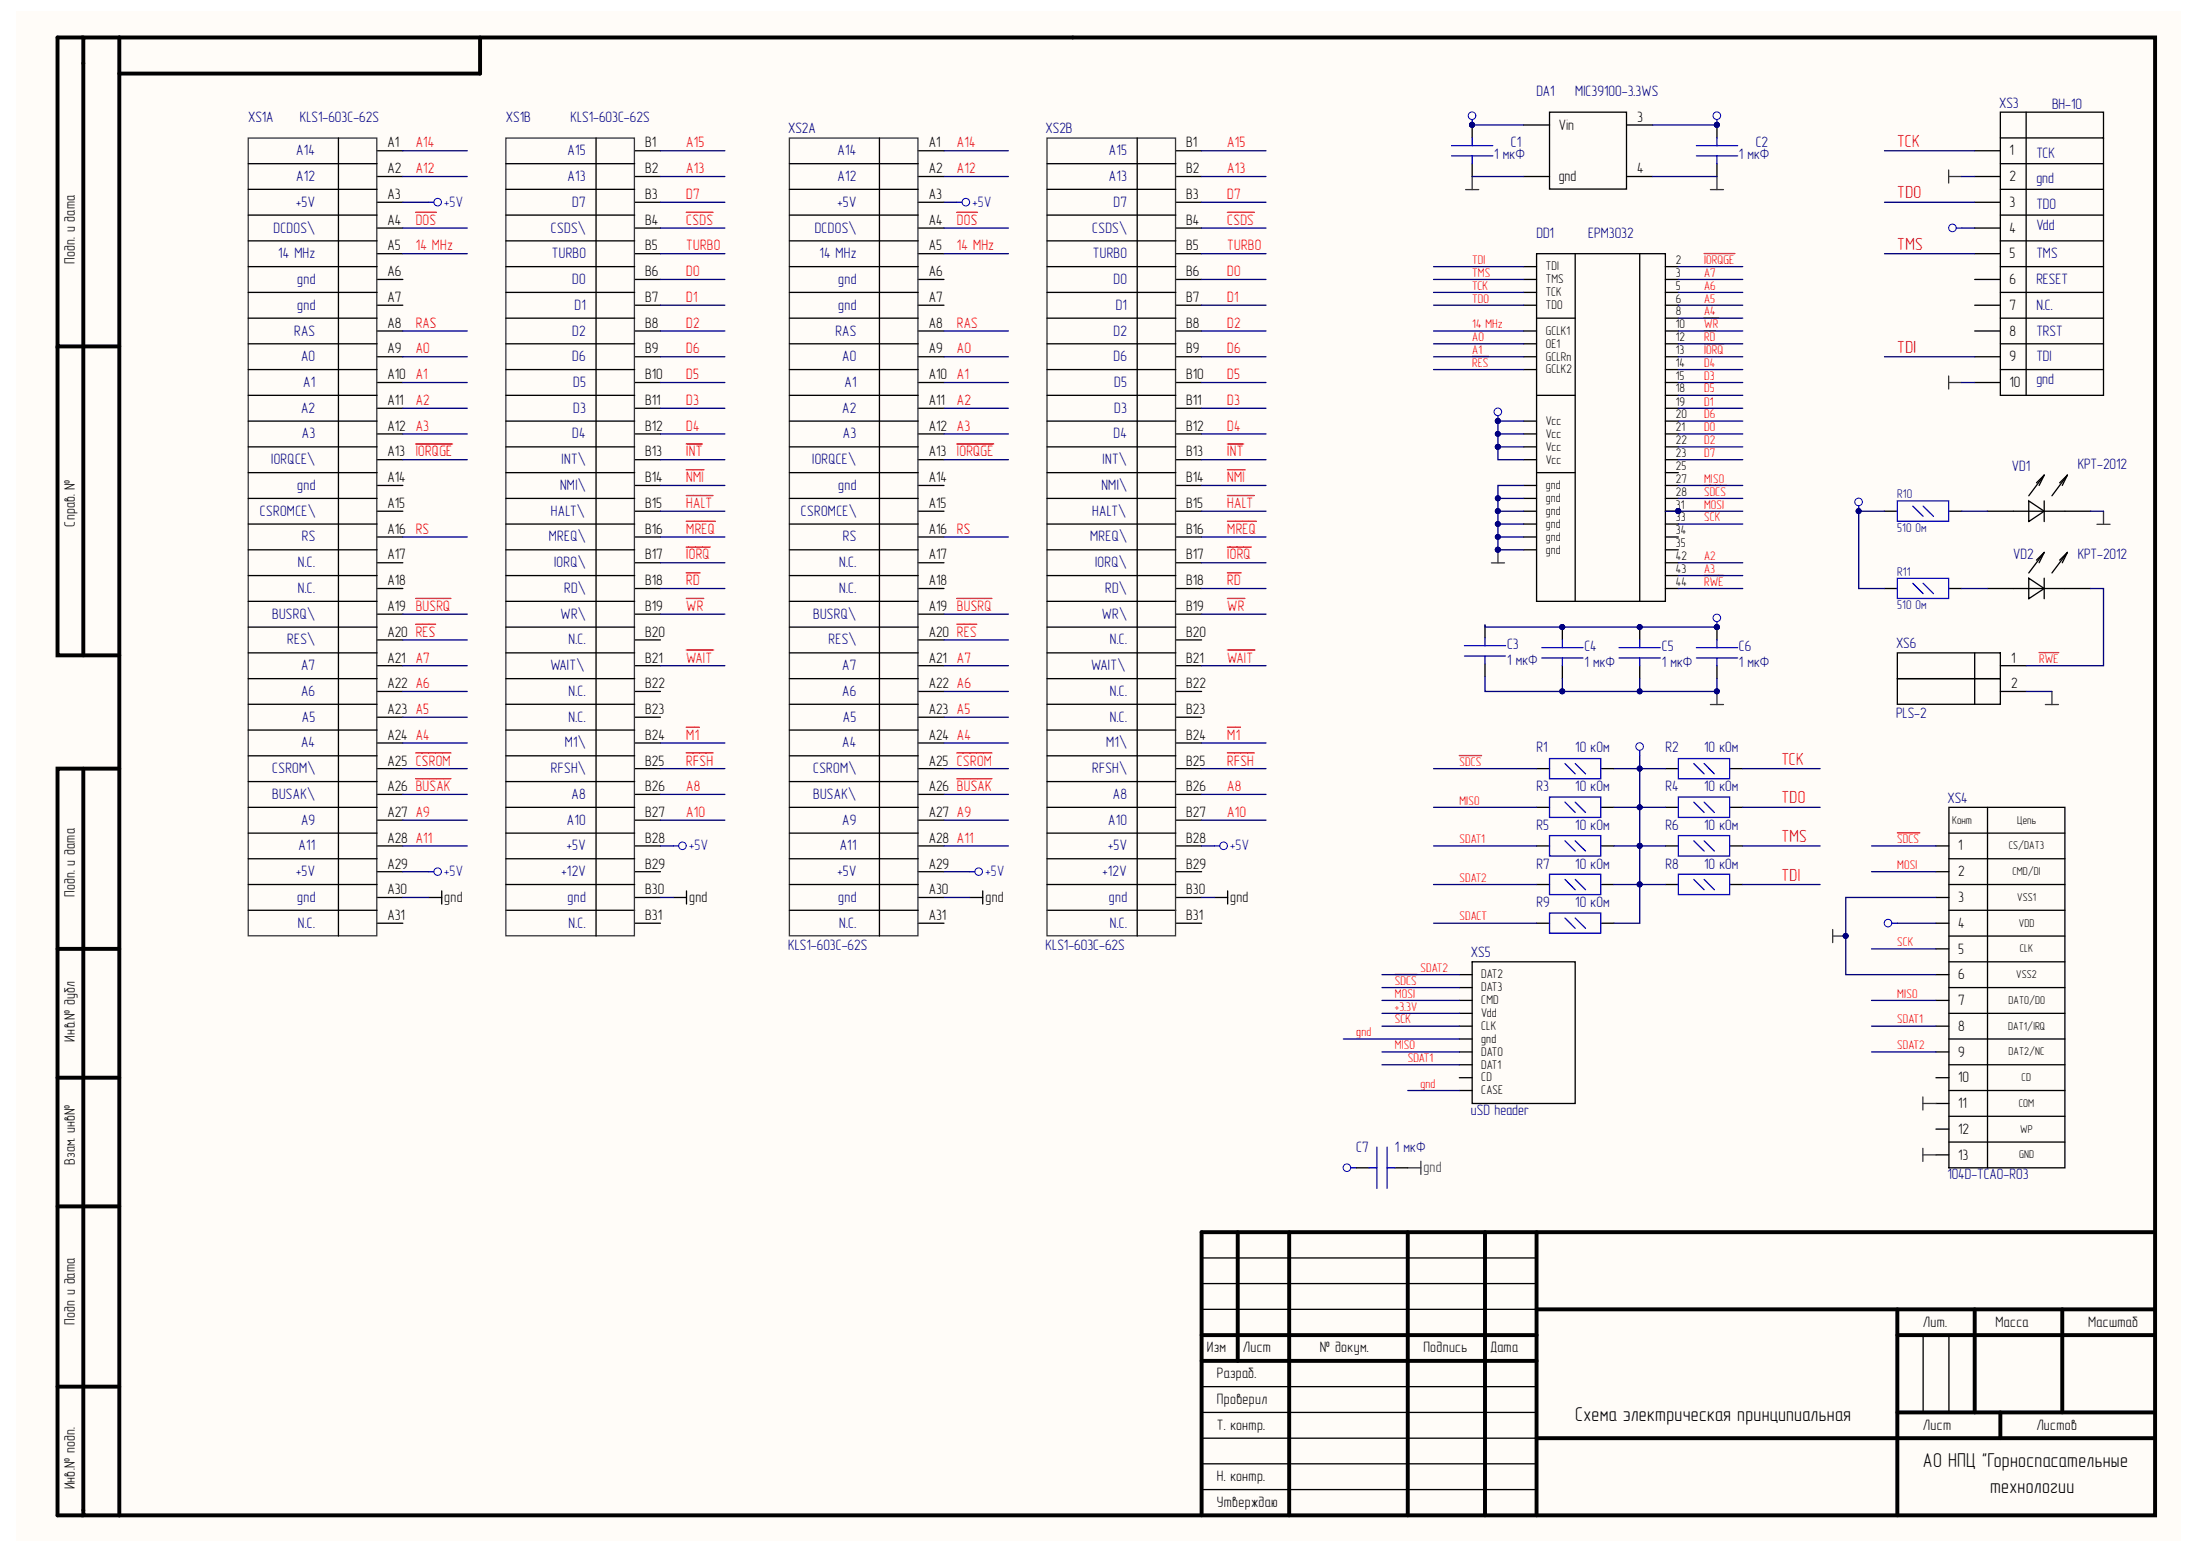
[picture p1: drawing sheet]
# Altium project zx-SD-Card_SPI.PrjPcb
1 sheet, 28 parts. Net scope: global (net labels, ports and power ports of the same name join across sheets).
Board file: zx-SD-Card_SPI.PcbDoc

## Sheet zx-SD-Card_SPI.SchDoc
size 420 x 297 mm

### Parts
C1  1 мкФ  [CAP C 3216 (1206) 1.9h]
C2  1 мкФ  [CAP C 3216 (1206) 1.9h]
C3  1 мкФ  [CAP C 2012 (0805) 1.45h]
C4  1 мкФ  [CAP C 2012 (0805) 1.45h]
C5  1 мкФ  [CAP C 2012 (0805) 1.45h]
C6  1 мкФ  [CAP C 2012 (0805) 1.45h]
C7  1 мкФ  [CAP C 2012 (0805) 1.45h]
DA1  MIC39100-3.3WS  [MIC39100-3.3WS]
DD1  EPM3032  [ALTERA TQFP-44]
R1  10 кОм  [RES C 2012 (0805) 0.65h]
R2  10 кОм  [RES C 2012 (0805) 0.65h]
R3  10 кОм  [RES C 2012 (0805) 0.65h]
R4  10 кОм  [RES C 2012 (0805) 0.65h]
R5  10 кОм  [RES C 2012 (0805) 0.65h]
R6  10 кОм  [RES C 2012 (0805) 0.65h]
R7  10 кОм  [RES C 2012 (0805) 0.65h]
R8  10 кОм  [RES C 2012 (0805) 0.65h]
R9  10 кОм  [RES C 2012 (0805) 0.65h]
R10  510 Ом  [RES C 2012 (0805) 0.65h]
R11  510 Ом  [RES C 2012 (0805) 0.65h]
VD1  KPT-2012  [KPT-2012]
VD2  KPT-2012  [KPT-2012]
XS1  KLS1-603C-62S  [KLS1-603 ISA]  (parts A,B of 2)
XS2  KLS1-603C-62S  [KLS1-603C-64S]  (parts A,B of 2)
XS3  BH-10  [BH-10]
XS4  104D-TCA0-R03  [104D-TCA0-R03]
XS5  uSD header  [uSD]
XS6  PLS-2  [PLS-2]

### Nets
+3.3V: C2.2 C3.1 C4.1 C5.1 C6.1 C7.1 DA1.3(Vout) DD1.9(Vcc) DD1.17(Vcc) DD1.29(Vcc) DD1.41(Vcc) R1.2 R2.1 R3.2 R4.1 R5.2 R6.1 R7.2 R8.1 R9.2 XS3.4 XS4.4 XS5.4(Vdd)
+5V: C1.2 DA1.1(Vin) R10.1 R11.1 XS1.A3 XS1.A29 XS1.B28 XS2.A3 XS2.A29 XS2.B28
gnd: C1.1 C2.1 C3.2 C4.2 C5.2 C6.2 C7.2 DA1.2(gnd) DA1.4(gnd) DD1.4(gnd) DD1.11(gnd) DD1.16(gnd) DD1.24(gnd) DD1.30(gnd) DD1.36(gnd) VD1.2 XS1.A30 XS1.B30 XS2.A30 XS2.B30 XS3.2 XS3.10 XS4.3 XS4.6 XS4.11 XS4.13 XS5.0(CASE) XS5.6(gnd) XS6.2
14 MHz: DD1.37(GCLK1) XS1.A5 XS2.A5
A0: DD1.38(OE1) XS1.A9 XS2.A9
A1: DD1.39(GCLRn) XS1.A10 XS2.A10
A2: DD1.42(IO) XS1.A11 XS2.A11
A3: DD1.43(IO) XS1.A12 XS2.A12
A4: DD1.8(IO) XS1.A24 XS2.A24
A5: DD1.6(IO) XS1.A23 XS2.A23
A6: DD1.5(IO) XS1.A22 XS2.A22
A7: DD1.3(IO) XS1.A21 XS2.A21
A8: XS1.B26 XS2.B26
A9: XS1.A27 XS2.A27
A10: XS1.B27 XS2.B27
A11: XS1.A28 XS2.A28
A12: XS1.A2 XS2.A2
A13: XS1.B2 XS2.B2
A14: XS1.A1 XS2.A1
A15: XS1.B1 XS2.B1
~{BUSAK}: XS1.A26 XS2.A26
~{BUSRQ}: XS1.A19 XS2.A19
~{CSDS}: XS1.B4 XS2.B4
~{CSROM}: XS1.A25 XS2.A25
D0: DD1.21(IO) XS1.B6 XS2.B6
D1: DD1.19(IO) XS1.B7 XS2.B7
D2: DD1.22(IO) XS1.B8 XS2.B8
D3: DD1.15(IO) XS1.B11 XS2.B11
D4: DD1.14(IO) XS1.B12 XS2.B12
D5: DD1.18(IO) XS1.B10 XS2.B10
D6: DD1.20(IO) XS1.B9 XS2.B9
D7: DD1.23(IO) XS1.B3 XS2.B3
~{DOS}: XS1.A4 XS2.A4
~{HALT}: XS1.B15 XS2.B15
~{INT}: XS1.B13 XS2.B13
~{IORQ}: DD1.13(IO) XS1.B17 XS2.B17
~{IORQGE}: DD1.2(IO) XS1.A13 XS2.A13
~{M1}: XS1.B24 XS2.B24
~{MREQ}: XS1.B16 XS2.B16
MISO: DD1.27(IO) R3.1 XS4.7 XS5.7(DAT0)
MOSI: DD1.31(IO) XS4.2 XS5.3(CMD)
~{NMI}: XS1.B14 XS2.B14
~{RD}: DD1.12(IO) XS1.B18 XS2.B18
~{RES}: DD1.40(GCLK2) XS1.A20 XS2.A20
~{RFSH}: XS1.B25 XS2.B25
~{RWE}: DD1.44(IO) VD2.2 XS6.1
RAS: XS1.A8 XS2.A8
RS: XS1.A16 XS2.A16
~{SDCS}: DD1.28(IO) R1.1 XS4.1 XS5.2(DAT3)
SCK: DD1.33(IO) XS4.5 XS5.5(CLK)
SDACT: R9.1
SDAT1: R5.1 XS4.8 XS5.8(DAT1)
SDAT2: R7.1 XS4.9 XS5.1(DAT2)
TCK: DD1.26(TCK) R2.2 XS3.1
TDI: DD1.1(TDI) R8.2 XS3.9
TDO: DD1.32(TDO) R4.2 XS3.3
TMS: DD1.7(TMS) R6.2 XS3.5
TURBO: XS1.B5 XS2.B5
~{WAIT}: XS1.B21 XS2.B21
~{WR}: DD1.10(IO) XS1.B19 XS2.B19
NetR10_2: R10.2 VD1.1
NetR11_2: R11.2 VD2.1

Not connected (* = marked no-connect by the designer): DD1 25(IO) 34(IO) 35(IO); XS1 A6 A7 A14 A15 A17 A18 A31 B20 B22 B23 B29 B31; XS2 A6 A7 A14 A15 A17 A18 A31 B20 B22 B23 B29 B31; XS3 6 7 8; XS4 10 12; XS5 9(CD)
